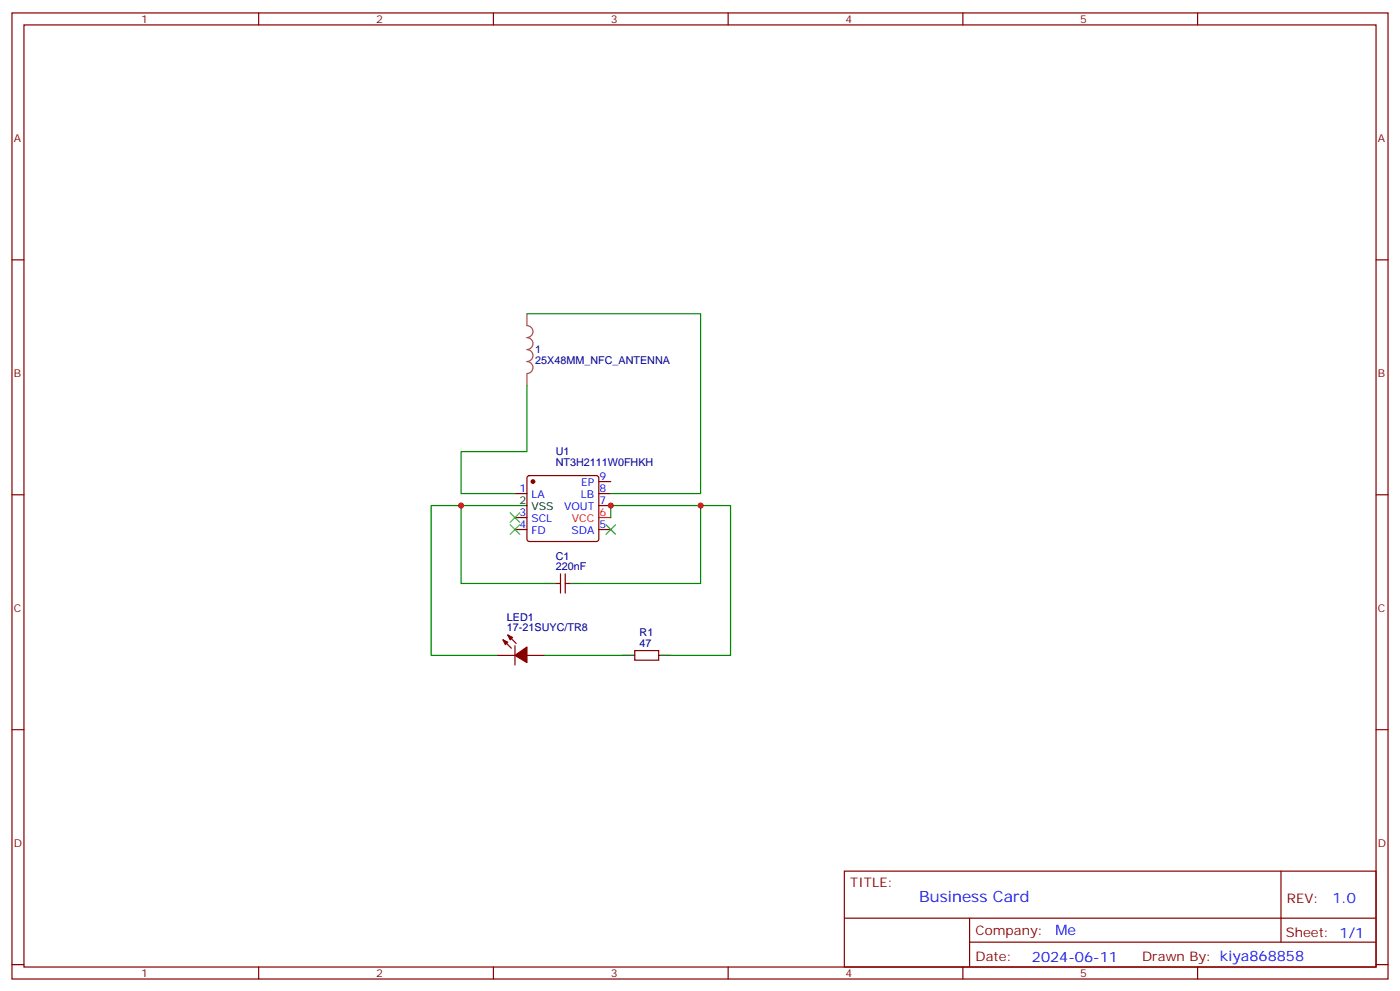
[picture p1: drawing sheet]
<svg xmlns="http://www.w3.org/2000/svg" width="412mm" height="292mm" viewBox="0 0 412 292" stroke-linecap="round" stroke-linejoin="round" font-family="sans-serif">
<g fill="none" stroke="#870000" stroke-width=".35">
<path d="M3.5 3.8h405.4v284.3h-405.4zM7.1 7.3h398.2v277.3h-398.2zM76.2 3.8v3.5M145.3 3.8v3.5M214.5 3.8v3.5M283.6 3.8v3.5M352.8 3.8v3.5M3.5 76.5h3.6M405.3 76.5h3.6M3.5 145.6h3.6M151.7 145.3h3.5M151.7 155.9h3.5"/>
<path d="M151.7 152.3h3.5M155.5 140.2l.4-.2h19.8l.5 .2 .2 .5v18l-.2 .5-.5 .2h-19.8l-.5-.2-.2-.5v-18zM176.4 141.7h3.5M176.4 145.3h3.5M176.4 148.8h3.5M176.4 155.9h3.5M405.3 145.6h3.6M164 171.7h1.1M165.1 168.9v5.7M166.5 168.9v5.7M166.5 171.7h1.1M146.4 192.9h5.3"/>
<path d="M148.2 188.3l2.4 2.5M149.6 186.9l2.4 2.5M151.7 190.1v5.6M155.2 192.9h5.3M187 191.5h7v2.8h-7zM3.5 214.8h3.6M405.3 214.8h3.6M248.7 256.4h156.6v28.2h-156.6zM377.3 256.4v20.9M248.7 270.2h156.5M285.6 277.3h119.6M285.6 270.2v14.2"/>
<path d="M3.5 283.9h3.6M76.2 284.6v3.5M145.3 284.6v3.5M214.5 284.6v3.5M283.6 284.6v3.5M352.8 284.6v3.5M405.3 283.9h3.6"/>
</g>
<path d="M176.4 152.3h3.5" fill="none" stroke="#f00" stroke-width=".35"/>
<path d="M151.7 148.8h3.5M160.5 171.7h3.5M167.6 171.7h3.5M183.4 192.9h3.6M194 192.9h3.6" fill="none" stroke="#000" stroke-width=".35"/>
<g fill="#870000" stroke="#870000" stroke-width=".35">
<path d="M148.2 188.3l1.4 .7-.7 .7z"/>
<path d="M149.6 186.9l1.4 .7-.7 .7z"/>
<path d="M151.7 192.9l3.5-2.5v4.6z"/>
<circle cx="157" cy="141.7" r=".53"/>
</g>
<path d="M155.2 92.4v3.4a1.76 1.76 0 0 1 1.8 1.8 1.76 1.76 0 0 1-1.8 1.8 1.76 1.76 0 0 1 1.8 1.7 1.76 1.76 0 0 1-1.8 1.8 1.76 1.76 0 0 1 1.8 1.7 1.76 1.76 0 0 1-1.8 1.8 1.76 1.76 0 0 1 1.8 1.8 1.76 1.76 0 0 1-1.8 1.7M155.2 110.1v3.4" fill="none" stroke="#a64a4a" stroke-width=".35"/>
<path d="M155.2 92.4h51.2v52.9h-26.5M155.2 113.5v19.4h-19.4v12.4h15.9M135.8 148.8h-8.8v44.1h19.4M151.7 148.8h-15.9v22.9h24.7M179.9 152.3v-3.5h26.5v22.9h-35.3M206.4 148.8h8.8v44.1h-17.6M160.5 192.9h22.9" fill="none" stroke="#008700" stroke-width=".35"/>
<path d="M150.3 154.4l2.8 2.9M150.3 150.9l2.8 2.8M153.1 154.4l-2.8 2.9M153.1 150.9l-2.8 2.8M178.5 154.4l2.8 2.9M181.3 154.4l-2.8 2.9" fill="none" stroke="#3c3" stroke-width=".35"/>
<g fill="#c00">
<circle cx="179.9" cy="148.8" r=".88"/>
<circle cx="206.4" cy="148.8" r=".88"/>
<circle cx="135.8" cy="148.8" r=".88"/>
</g>
<text font-size="4.6" fill="#00f" x="270.8" y="265.4">Business Card</text>
<g font-size="4.2" fill="#00f">
<text x="392.5" y="265.7">1.0</text>
<text x="310.9" y="275.2">Me</text>
<text x="304" y="283">2024-06-11</text>
</g>
<g font-size="3.9" fill="#800">
<text x="250.5" y="261">TITLE:</text>
<text x="379.1" y="265.7">REV:</text>
<text x="287.4" y="275.2">Company:</text>
<text x="378.7" y="275.8">Sheet: 1/1</text>
<text x="287.4" y="282.9">Date:</text>
<text x="336.4" y="282.9">Drawn By: kiya868858</text>
</g>
<g font-size="3.2" fill="#800">
<text x="41.6" y="6.8">1</text>
<text x="110.8" y="6.8">2</text>
<text x="179.9" y="6.8">3</text>
<text x="249.1" y="6.8">4</text>
<text x="318.2" y="6.8">5</text>
<text x="4.1" y="41.9">A</text>
<text x="405.9" y="41.9">A</text>
<text x="4.1" y="111.1">B</text>
<text x="405.9" y="111.1">B</text>
<text x="4.1" y="180.2">C</text>
<text x="405.9" y="180.2">C</text>
<text x="4.1" y="249.3">D</text>
<text x="405.9" y="249.3">D</text>
<text x="41.6" y="287.6">1</text>
<text x="110.8" y="287.6">2</text>
<text x="179.9" y="287.6">3</text>
<text x="249.1" y="287.6">4</text>
<text x="318.2" y="287.6">5</text>
</g>
<g font-size="3.2" fill="#000080">
<text x="157.7" y="107.2">25X48MM_NFC_ANTENNA</text>
<text x="157.7" y="104">1</text>
<text x="163.7" y="137.2">NT3H2111W0FHKH</text>
<text x="163.7" y="134">U1</text>
<text x="163.7" y="167.9">220nF</text>
<text x="163.7" y="164.7">C1</text>
<text x="149.3" y="185.8">17-21SUYC/TR8</text>
<text x="149.3" y="182.7">LED1</text>
<text x="188.4" y="190.4">47</text>
<text x="188.4" y="187.3">R1</text>
</g>
<g font-size="3.2" fill="#00f">
<text x="171.2" y="143.2">EP</text>
<text x="176.6" y="141.4">9</text>
<text x="153" y="144.9">1</text>
<text x="156.5" y="146.7">LA</text>
<text x="171.1" y="146.7">LB</text>
<text x="176.6" y="144.9">8</text>
<text x="176.6" y="148.4">7</text>
<text x="153" y="155.5">4</text>
<text x="153" y="152">3</text>
<text x="156.5" y="153.7">SCL</text>
<text x="166.1" y="150.2">VOUT</text>
<text x="176.6" y="155.5">5</text>
<text x="156.5" y="157.3">FD</text>
<text x="168.3" y="157.3">SDA</text>
</g>
<g font-size="3.2">
<text x="153" y="148.4">2</text>
<text x="156.5" y="150.2">VSS</text>
</g>
<g font-size="3.2" fill="#f00">
<text x="168.5" y="153.7">VCC</text>
<text x="176.6" y="152">6</text>
</g>
</svg>
